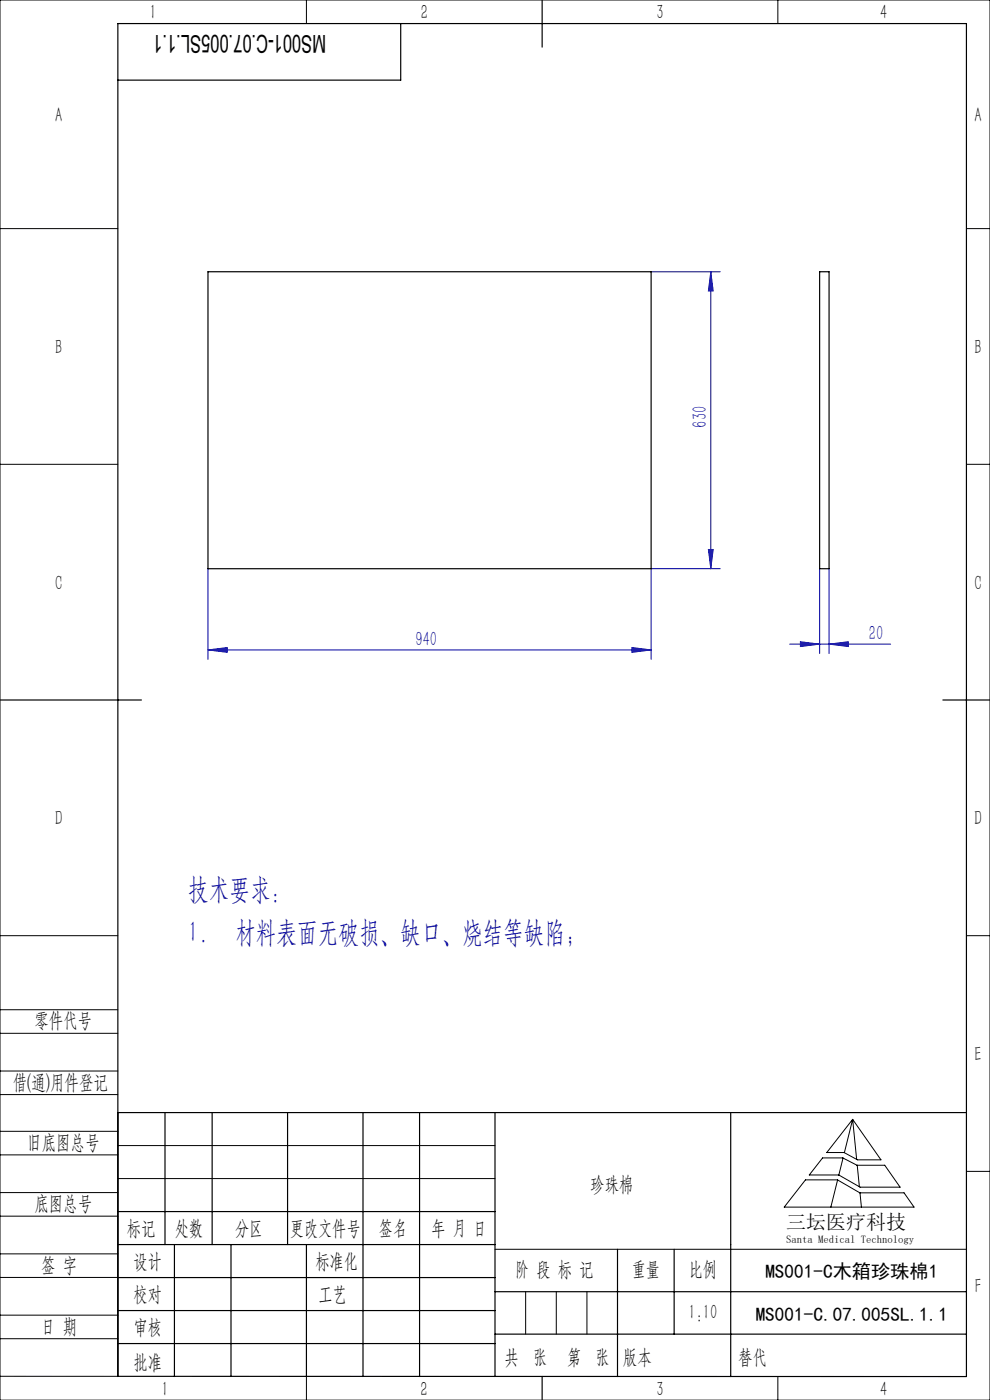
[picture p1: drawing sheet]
<svg xmlns="http://www.w3.org/2000/svg" width="210mm" height="297mm" viewBox="0 0 210 297" stroke-linecap="round" stroke-linejoin="round" font-family="sans-serif">
<g fill="none" stroke="#0000a0" stroke-width=".21">
<path d="M138.1 57.6h14.7M150.8 57.6v63.1M150.8 57.6l.5 4.1h-1zM150.3 116.6h1l-.5 4.1zM44.1 137.9l4.1-.5v1zM44.1 120.7v19.2M44.1 137.9h94M134 137.4l4.1 .5-4.1 .5zM152.8 120.7h-14.7v19.2M167.5 136.6h21.4M169.8 136.1l4.1 .6-4.1 .5zM173.9 120.7v18"/>
<path d="M175.9 136.7l4-.6v1.1zM175.9 120.7v18"/>
</g>
<g fill="none" stroke="#000" stroke-width=".21">
<path d="M0 0h210v297h-210zM65 0v5M165 0v5M0 48.5h25M205 48.5h5M0 98.5h25M205 98.5h5M0 198.5h25M205 198.5h5M0 214.2h25M0 219.2h25M0 232.2h25"/>
<path d="M0 227.2h25M0 240h25M25 236v56h-25M180.9 237.5l6 8.6h-5l-2.9-1.6h-3.6zM180.9 237.5l-1.8 7M180.9 237.5l.8 8.5M0 245h25M0 258h25M0 253h25M25 243h80M25 250h80M170.9 250.3h6.7l4.8 2.8h9.4l2.1 3h-27.5z"/>
<path d="M174.5 245.6h4.3l3 1.6h5.9l3.2 4.7h-8.5l-4.5-2.6h-6.2zM177.7 250.3l-1.5 5.8M178.8 245.7l-.9 3.6M181.8 247.2l.5 4.6M182.4 253.1l.3 3M205 248.5h5M0 271h25M0 266h25M0 279h25M105 265h100M111.5 274v9M118 274v9"/>
<path d="M124.5 274v9M0 284h25M65 292v5M153.7 292h.1M165 292v5"/>
</g>
<g fill="none" stroke="#000" stroke-width=".25">
<path d="M85 5v12h-60M115 0v10M0 148.5h30M200 148.5h10M25 236h180M35 236v28M45 236v28M61 236v28M77 236v56M89 236v56M105 236v56M155 236v56"/>
<path d="M25 257h80M25 264h80M25 271h80M25 278h80M37 264v28M49 264v28M65 264v28M105 274h100M131 265v27M143 265v18M25 292h180v-287h-180v287M25 285h80"/>
<path d="M105 283h100M115 292v5"/>
</g>
<g fill="#0000a0">
<path d="M175.9 136.7l4-.6v1.1zM169.8 136.1l4.1 .6-4.1 .5z"/>
<path d="M44.1 137.9l4.1-.5v1zM134 137.4l4.1 .5-4.1 .5z"/>
<path d="M150.3 116.6h1l-.5 4.1zM150.8 57.6l.5 4.1h-1z"/>
</g>
<path d="M44.1 57.6h94v63.1h-94zM173.9 57.7h2v63h-2z" fill="none" stroke="#000" stroke-width=".25"/>
<g font-size="6.3" fill="#0000a0">
<text x="39.9" y="190.7">技术要求：</text>
<text x="39.9" y="199.9">1.</text>
<text x="49.9" y="199.9">材料表面无破损、缺口、烧结等缺陷；</text>
</g>
<text font-size="5.2" x="69.2" y="7.3" transform="rotate(-180 69.2 7.3)">MS001-C.07.005SL.1.1</text>
<g font-size="4.4" fill="#010000">
<text x="31.7" y="4.1">1</text>
<text x="89.2" y="4.1">2</text>
<text x="139.2" y="4.1">3</text>
<text x="186.7" y="4.1">4</text>
<text x="156.6" y="289.5">替代</text>
</g>
<g font-size="4.4">
<text x="11.7" y="25.9">A</text>
<text x="206.7" y="25.9">A</text>
<text x="11.7" y="75.1">B</text>
<text x="206.7" y="75.1">B</text>
<text x="11.7" y="125.1">C</text>
<text x="206.7" y="125.1">C</text>
<text x="11.7" y="175.1">D</text>
<text x="206.7" y="175.1">D</text>
<text x="7.3" y="217.9">零件代号</text>
<text x="206.7" y="225.1">E</text>
<text x="2.7" y="231">借(通)用件登记</text>
<text x="5.8" y="243.7">旧底图总号</text>
<text x="7.3" y="256.8">底图总号</text>
<text x="125.2" y="252.6">珍珠棉</text>
<text x="26.9" y="261.9">标记</text>
<text x="37.1" y="261.9">处数</text>
<text x="49.9" y="261.9">分区</text>
<text x="61.5" y="261.9">更改文件号</text>
<text x="80.4" y="261.9">签名</text>
<text x="91.5" y="261.9">年 月 日</text>
<text x="8.7" y="269.8">签 字</text>
<text x="28.3" y="268.9">设计</text>
<text x="66.9" y="268.9">标准化</text>
<text x="109.3" y="270.8">阶 段 标 记</text>
<text x="134" y="270.8">重量</text>
<text x="146.1" y="270.8">比例</text>
<text x="206.8" y="274.4">F</text>
<text x="28.3" y="276">校对</text>
<text x="67.6" y="276">工艺</text>
<text x="146" y="279.8">1:10</text>
<text x="8.7" y="282.9">日 期</text>
<text x="28.4" y="283">审核</text>
<text x="28.3" y="290.4">批准</text>
<text x="107" y="289.5">共 张</text>
<text x="120.3" y="289.5">第 张</text>
<text x="132.1" y="289.5">版本</text>
<text x="34.2" y="296.1">1</text>
<text x="89.2" y="296.2">2</text>
<text x="139.2" y="296.2">3</text>
<text x="186.7" y="296.2">4</text>
</g>
<g font-size="4.4" fill="#0000a0">
<text x="149.9" y="90.7" transform="rotate(-90 149.9 90.7)">630</text>
<text x="88.1" y="137">940</text>
<text x="184.3" y="135.8">20</text>
</g>
<text font-size="4.2" x="166.8" y="260.7">三坛医疗科技</text>
<g font-size="4.1">
<text x="162.4" y="271.1">MS001-C木箱珍珠棉1</text>
<text x="160.3" y="280.2">MS001-C.07.005SL.1.1</text>
</g>
<text font-size="2.3" x="166.8" y="263.6">Santa Medical Technology</text>
</svg>
